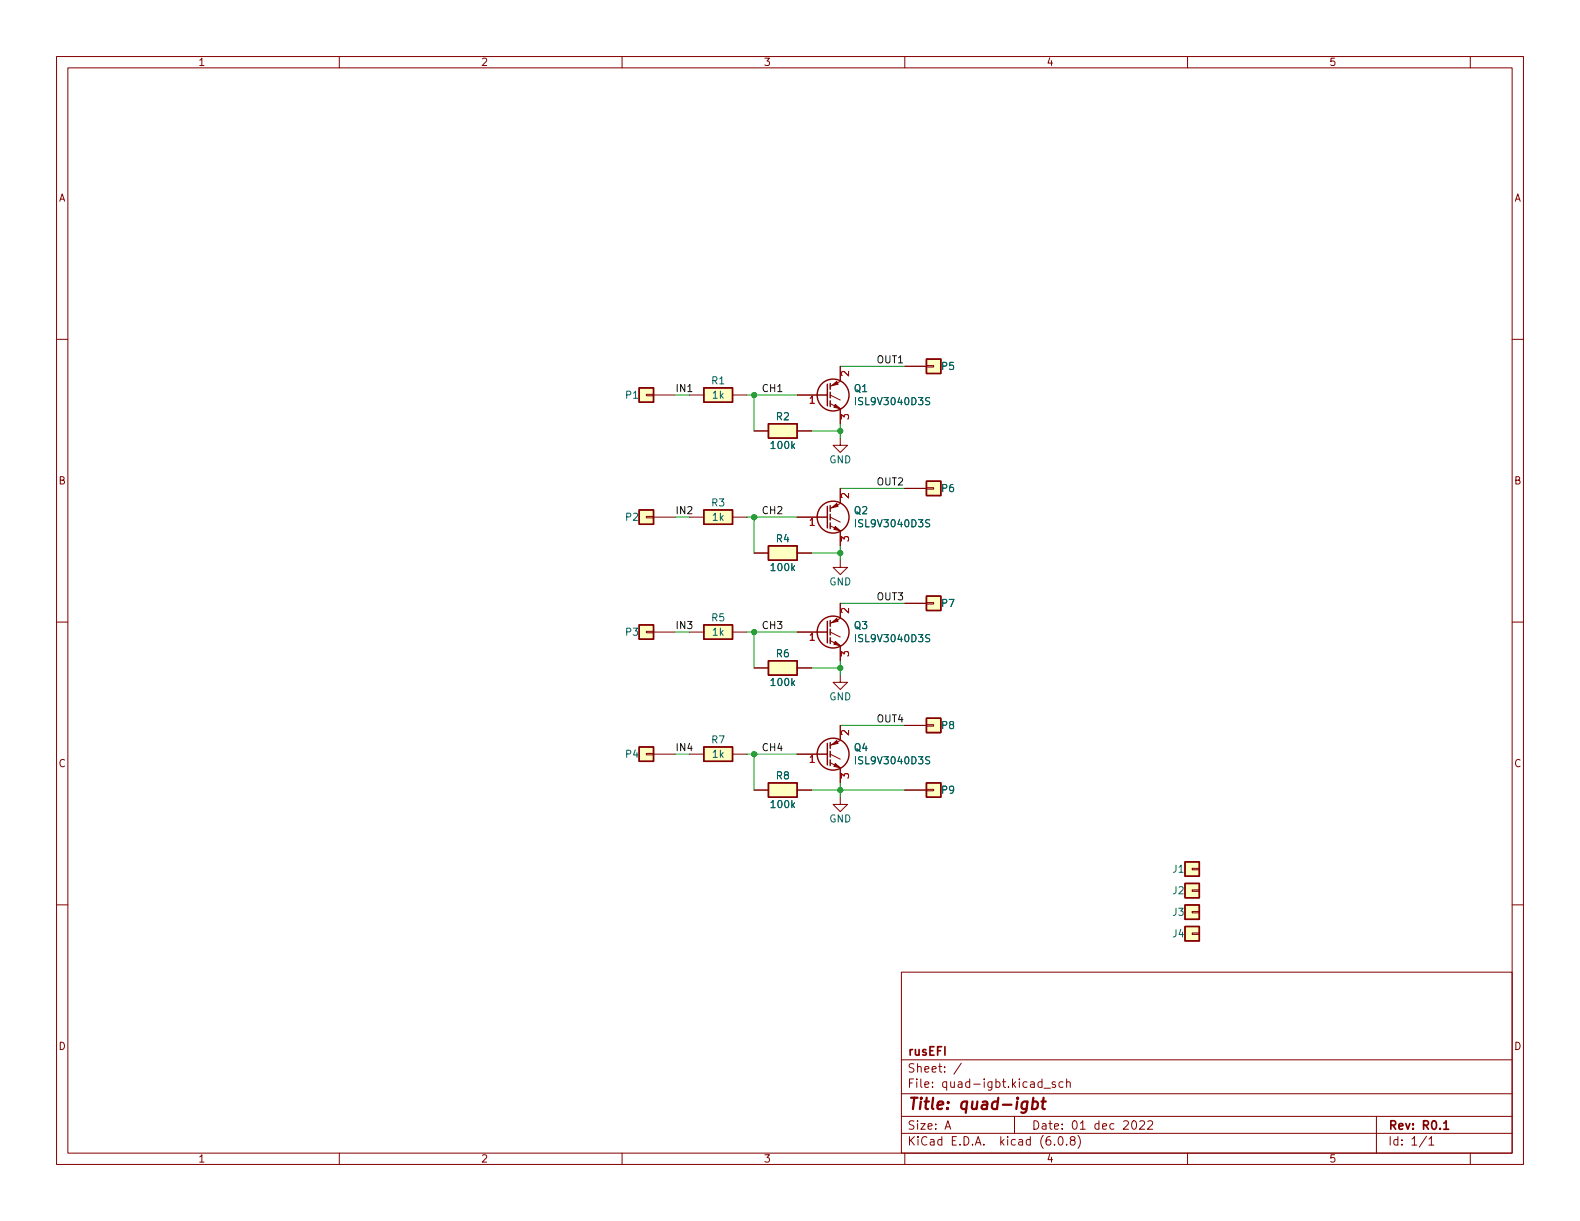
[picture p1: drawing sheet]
<svg xmlns="http://www.w3.org/2000/svg" width="279mm" height="216mm" viewBox="0 0 279 216" stroke-linecap="round" stroke-linejoin="round" font-family="sans-serif">
<g fill="none" stroke="#840000" stroke-width=".18">
<path d="M10 10h259.4v195.9h-259.4zM12 12h255.4v191.9h-255.4zM60 10v2M110 10v2M160 10v2M210 10v2M260 10v2M10 60h2M267.4 60h2M114.3 69.7h1.3v.3h-1.3zM115.6 69.9h3.8M121.9 69.9h2.6"/>
<path d="M129.5 69.9h2.6M133.3 76.2h2.6M141 69.9h5.3M141 76.2h2.5M146.8 71.4l1.8 .9M146.8 69.9l1.8 .8M148.6 77.5v1.2h-1.3l1.3 1.3 1.3-1.3h-1.3M148.6 64.8v2.5M148.6 72.4v2.5M148.6 67.4l-1.8 .9M160 64.8h3.8M163.8 64.6h1.3v.3h-1.3z"/>
<path d="M114.3 91.3h1.3v.3h-1.3zM115.6 91.4h3.8M121.9 91.4h2.6M129.5 91.4h2.6M133.3 97.8h2.6M141 91.4h5.3M141 97.8h2.5M146.8 93l1.8 .9M146.8 91.4l1.8 .9M148.6 99.1v1.2h-1.3l1.3 1.3 1.3-1.3h-1.3M148.6 89l-1.8 .9M148.6 86.4v2.5"/>
<path d="M148.6 94v2.5M160 86.4h3.8M163.8 86.2h1.3v.3h-1.3zM10 110h2M114.3 111.6h1.3v.3h-1.3zM115.6 111.8h3.8M121.9 111.8h2.6M129.5 111.8h2.6M133.3 118.1h2.6M141 118.1h2.5M141 111.8h5.3M146.8 113.3l1.8 .9"/>
<path d="M146.8 111.8l1.8 .8M148.6 119.4v1.3h-1.3l1.3 1.2 1.3-1.2h-1.3M148.6 106.7v2.5M148.6 114.3v2.5M148.6 109.3l-1.8 .9M160 106.7h3.8M163.8 106.6h1.3v.2h-1.3zM267.4 110h2M114.3 133.2h1.3v.3h-1.3zM115.6 133.4h3.8M121.9 133.4h2.6M129.5 133.4h2.6"/>
<path d="M133.3 139.7h2.6M141 139.7h2.5M141 133.4h5.3M146.8 134.9l1.8 .9M146.8 133.4l1.8 .8M148.6 128.3v2.5M148.6 135.9v2.5M148.6 130.9l-1.8 .9M160 128.3h3.8M160 139.7h3.8M163.8 128.1h1.3v.3h-1.3zM163.8 139.6h1.3v.2h-1.3z"/>
<path d="M10 160h2M148.6 141v1.2h-1.3l1.3 1.3 1.3-1.3h-1.3M210.8 157.4h1.3v.2h-1.3zM210.8 153.5h1.3v.3h-1.3zM267.4 160h2M159.4 171.9h108v32h-108zM210.8 161.2h1.3v.2h-1.3zM210.8 165h1.3v.2h-1.3zM159.4 197.4h108M159.4 193.4h108M159.4 187.4h108M167.1 199.7l.5-1.5 .5 1.5"/>
<path d="M167.3 199.2h.7M170 188l-1.3 1.9M179.4 197.4v3M184.3 191.4l-.5-.1-.3 .3v.4l.2 .2h.6M184.3 190.8v1.5M184.6 192.4h1.2M186.6 191.4l-.3-.1-.3 .2 .1 .2 .5 .2v.3h-.6M188 191.4l-.5-.1-.2 .3v.4l.1 .2h.6M188.6 191.4l.2-.1 .4 .1 .1 .9M188.6 190.8v1.5M200.3 198.2h.2a.81 .81 0 0 1 .6 .6 .81 .81 0 0 1-.3 .8l-.2 .1a.81 .81 0 0 1-.6-.6 .81 .81 0 0 1 .3-.9zM201.5 198.3l.6-.1 .2 .1 .1 .3-.9 1.1h.9"/>
<path d="M203 198.3l.5-.1 .3 .1v.3l-.9 1.1h.9M243.4 197.4v6.5M60 203.9v2M110 203.9v2M159.4 200.4h108M160 203.9v2M186.5 202.3v.2M187.3 201h.2a.81 .81 0 0 1 .6 .6 .81 .81 0 0 1-.3 .8l-.2 .1a.81 .81 0 0 1-.6-.6 .81 .81 0 0 1 .3-.9zM188.6 202.3v.2M189.5 201.6l-.2-.3v-.2l.2-.1h.5l.1 .3-.1 .2-.6 .2-.1 .2v.4l.2 .2 .5-.1 .1-.2-.1-.4-.2-.2M190.6 200.8a1.72 1.72 0 0 1 0 2.2M210 203.9v2"/>
<path d="M252.3 200.9l-1.3 1.9M252.7 201.4l.4-.4v1.5M252.7 202.5h.8M260 203.9v2"/>
</g>
<path d="M255.3 198.6l.4-.4v1.5M255.3 199.7h.9" fill="none" stroke="#840000" stroke-width=".3"/>
<path d="M182.6 194.9l.2-.1 .6 .1 .2 .3-.1 .5a.66 .66 0 0 1-1 .3M182.7 194.1l-.2 2M184.2 194.8h.7M184.5 194.1l-.2 1.7 .1 .2 .4 .1" fill="none" stroke="#840000" stroke-width=".4"/>
<g fill="none" stroke="#840000" stroke-width=".25">
<path d="M113 68.6h2.6v2.5h-2.6zM124.5 68.6h5v2.5h-5zM135.9 74.9h5.1v2.6h-5.1zM146.3 67.9v3.9M146.8 67.8v1M146.8 69.3v1.1M146.8 70.9v1M163.8 63.5h2.6v2.5h-2.6zM113 90.2h2.6v2.5h-2.6zM124.5 90.2h5v2.5h-5zM135.9 96.5h5.1v2.6h-5.1zM146.3 89.5v3.8"/>
<path d="M146.8 89.4v1M146.8 90.9v1M146.8 92.5v1M163.8 85.1h2.6v2.5h-2.6zM113 110.5h2.6v2.5h-2.6zM124.5 110.5h5v2.5h-5zM135.9 116.8h5.1v2.6h-5.1zM146.3 109.9v3.8M146.8 109.7v1M146.8 111.3v1M146.8 112.8v1M163.8 105.4h2.6v2.6h-2.6z"/>
<path d="M113 132.1h2.6v2.5h-2.6zM124.5 132.1h5v2.5h-5zM135.9 138.4h5.1v2.6h-5.1zM146.3 131.4v3.9M146.8 131.3v1M146.8 132.8v1.1M146.8 134.4v1M163.8 127h2.6v2.5h-2.6zM163.8 138.4h2.6v2.6h-2.6zM209.5 156.2h2.6v2.6h-2.6zM209.5 152.4h2.6v2.5h-2.6zM209.5 160h2.6v2.6h-2.6z"/>
<path d="M209.5 163.8h2.6v2.6h-2.6z"/>
<circle cx="147.3" cy="69.8" r="2.82"/>
<circle cx="147.3" cy="91.4" r="2.82"/>
<circle cx="147.3" cy="111.8" r="2.82"/>
<circle cx="147.3" cy="133.3" r="2.82"/>
</g>
<g fill="#840000" stroke="#840000" stroke-width=".18">
<path d="M147.7 93.1l.9 .8-1.2-.3z"/>
<path d="M147.1 89.8l.9-.8 .2 .5z"/>
<path d="M147.7 71.5l.9 .8-1.2-.3z"/>
<path d="M147.1 68.2l.9-.8 .2 .5z"/>
<path d="M147.7 113.4l.9 .8-1.2-.3z"/>
<path d="M147.1 110.1l.9-.8 .2 .6z"/>
<path d="M147.7 135l.9 .8-1.2-.3z"/>
<path d="M147.1 131.7l.9-.8 .2 .5z"/>
</g>
<path d="M164.4 70.4l-.5-.1-.2 .1v.4l.6 .2 .1 .3-.2 .3-.5-.1M164.4 91.9h-.5l-.2 .1v.4l.6 .2 .1 .3-.2 .3-.5-.1M164.4 112.3l-.5-.1-.2 .1v.4l.6 .2 .1 .3-.2 .3-.5-.1M164.4 133.9l-.5-.1-.2 .1v.4l.6 .2 .1 .3-.2 .3-.5-.1" fill="none" stroke="#006464" stroke-width=".18"/>
<g fill="#ffffc2" stroke="#ffffc2" stroke-width=".18">
<path d="M163.8 127h2.6v2.5h-2.6z"/>
<path d="M135.9 138.4h5.1v2.6h-5.1z"/>
<path d="M135.9 96.5h5.1v2.6h-5.1z"/>
<path d="M163.8 63.5h2.6v2.5h-2.6z"/>
<path d="M163.8 138.4h2.6v2.6h-2.6z"/>
<path d="M209.5 160h2.6v2.6h-2.6z"/>
<path d="M124.5 90.2h5v2.5h-5z"/>
<path d="M113 90.2h2.6v2.5h-2.6z"/>
<path d="M163.8 85.1h2.6v2.5h-2.6z"/>
<path d="M163.8 105.4h2.6v2.6h-2.6z"/>
<path d="M209.5 156.2h2.6v2.6h-2.6z"/>
<path d="M135.9 74.9h5.1v2.6h-5.1z"/>
<path d="M124.5 132.1h5v2.5h-5z"/>
<path d="M113 68.6h2.6v2.5h-2.6z"/>
<path d="M124.5 68.6h5v2.5h-5z"/>
<path d="M209.5 152.4h2.6v2.5h-2.6z"/>
<path d="M135.9 116.8h5.1v2.6h-5.1z"/>
<path d="M113 132.1h2.6v2.5h-2.6z"/>
<path d="M113 110.5h2.6v2.5h-2.6z"/>
<path d="M124.5 110.5h5v2.5h-5z"/>
<path d="M209.5 163.8h2.6v2.6h-2.6z"/>
</g>
<g fill="none" stroke="#009600" stroke-width=".18">
<path d="M132.1 69.9h8.9M133.3 69.9v6.3M143.5 76.2h5.1M148.6 74.9v2.6M148.6 64.8h11.4M132.1 91.4h8.9M133.3 91.4v6.4M143.5 97.8h5.1M148.6 96.5v2.6M148.6 86.4h11.4M132.1 111.8h8.9M133.3 111.8v6.3"/>
<path d="M143.5 118.1h5.1M148.6 116.8v2.6M148.6 106.7h11.4M132.1 133.4h8.9M133.3 133.4v6.3M143.5 139.7h16.5M148.6 138.4v2.6M148.6 128.3h11.4"/>
</g>
<g fill="#009600" stroke="#009600" stroke-width=".18">
<circle cx="148.6" cy="76.2" r=".46"/>
<circle cx="133.3" cy="91.4" r=".46"/>
<circle cx="133.3" cy="69.9" r=".46"/>
<circle cx="148.6" cy="97.8" r=".46"/>
<circle cx="133.3" cy="111.8" r=".46"/>
<circle cx="133.3" cy="133.4" r=".46"/>
<circle cx="148.6" cy="118.1" r=".46"/>
<circle cx="148.6" cy="139.7" r=".46"/>
</g>
<text font-size="2.8" fill="#840000" x="160.4" y="196.2">Title: quad-igbt</text>
<g font-size="2.1" fill="#840000">
<text x="160.4" y="189.7">Sheet: /</text>
<text x="160.4" y="186.7">rusEFI</text>
<text x="160.4" y="192.4">File: quad-igbt.kicad_sch</text>
<text x="160.4" y="202.5">KiCad E.D.A. kicad (6.0.8)</text>
<text x="160.4" y="199.7">Size: A</text>
<text x="182.4" y="199.7">Date: 01 dec 2022</text>
<text x="245.4" y="199.7">Rev: R0.1</text>
<text x="245.4" y="202.5">Id: 1/1</text>
</g>
<g font-size="1.8" fill="#840000">
<text x="35" y="11.6">1</text>
<text x="85" y="11.6">2</text>
<text x="135" y="11.6">3</text>
<text x="185" y="11.6">4</text>
<text x="235" y="11.6">5</text>
<text x="10.3" y="35.6">A</text>
<text x="267.7" y="35.6">A</text>
<text x="10.3" y="85.7">B</text>
<text x="267.7" y="85.7">B</text>
<text x="10.3" y="135.6">C</text>
<text x="267.7" y="135.6">C</text>
<text x="10.3" y="185.7">D</text>
<text x="267.7" y="185.7">D</text>
<text x="35" y="205.6">1</text>
<text x="85" y="205.6">2</text>
<text x="135" y="205.6">3</text>
<text x="185" y="205.6">4</text>
<text x="235" y="205.6">5</text>
</g>
<g font-size="1.8" fill="#0f0f0f">
<text x="154.9" y="64.2">OUT1</text>
<text x="134.6" y="69.3">CH1</text>
<text x="154.9" y="85.8">OUT2</text>
<text x="134.6" y="90.9">CH2</text>
<text x="154.9" y="106.1">OUT3</text>
<text x="134.6" y="111.2">CH3</text>
<text x="154.9" y="127.7">OUT4</text>
<text x="134.6" y="132.8">CH4</text>
</g>
<g font-size="1.8" fill="#006464">
<text x="166.6" y="65.4">P5</text>
<text x="110.7" y="70.5">P1</text>
<text x="125.9" y="67.9">R1</text>
<text x="126" y="70.5">1k</text>
<text x="151.1" y="69.3">Q1</text>
<text x="151.7" y="71.6">ISL9V3040D3S</text>
<text x="137.3" y="74.3">R2</text>
<text x="136.5" y="79.4">100k</text>
<text x="146.6" y="81.9">GND</text>
<text x="125.9" y="89.5">R3</text>
<text x="166.6" y="87">P6</text>
<text x="110.7" y="92.1">P2</text>
<text x="126" y="92.1">1k</text>
<text x="137.3" y="95.9">R4</text>
<text x="151.1" y="90.9">Q2</text>
<text x="151.7" y="93.2">ISL9V3040D3S</text>
<text x="136.5" y="101">100k</text>
<text x="146.6" y="103.5">GND</text>
<text x="166.6" y="107.3">P7</text>
<text x="110.7" y="112.4">P3</text>
<text x="125.9" y="109.9">R5</text>
<text x="126" y="112.4">1k</text>
<text x="151.1" y="111.2">Q3</text>
<text x="151.7" y="113.5">ISL9V3040D3S</text>
<text x="137.3" y="116.2">R6</text>
<text x="136.5" y="121.3">100k</text>
<text x="146.6" y="123.8">GND</text>
<text x="125.9" y="131.4">R7</text>
<text x="166.6" y="128.9">P8</text>
<text x="110.7" y="134">P4</text>
<text x="126" y="134">1k</text>
<text x="137.3" y="137.8">R8</text>
<text x="151.1" y="132.8">Q4</text>
<text x="151.7" y="135.1">ISL9V3040D3S</text>
<text x="136.5" y="142.9">100k</text>
<text x="166.6" y="140.3">P9</text>
<text x="146.6" y="145.4">GND</text>
<text x="207.4" y="154.3">J1</text>
<text x="207.4" y="161.9">J3</text>
<text x="207.4" y="158.1">J2</text>
<text x="207.4" y="165.7">J4</text>
</g>
<g font-size="1.8" fill="#009600">
<text x="119.4" y="69.3">IN1</text>
<text x="119.4" y="90.9">IN2</text>
<text x="119.4" y="111.2">IN3</text>
<text x="119.4" y="132.8">IN4</text>
</g>
<g font-size="1.8" fill="#a90000">
<text x="143.1" y="71.4">1</text>
<text x="150.1" y="66.5" transform="rotate(-90 150.1 66.5)">2</text>
<text x="150.1" y="74.2" transform="rotate(-90 150.1 74.2)">3</text>
<text x="150.1" y="88.1" transform="rotate(-90 150.1 88.1)">2</text>
<text x="143.1" y="93">1</text>
<text x="150.1" y="95.7" transform="rotate(-90 150.1 95.7)">3</text>
<text x="143.1" y="113.3">1</text>
<text x="150.1" y="108.4" transform="rotate(-90 150.1 108.4)">2</text>
<text x="150.1" y="116.1" transform="rotate(-90 150.1 116.1)">3</text>
<text x="150.1" y="130" transform="rotate(-90 150.1 130)">2</text>
<text x="143.1" y="134.9">1</text>
<text x="150.1" y="137.7" transform="rotate(-90 150.1 137.7)">3</text>
</g>
</svg>
